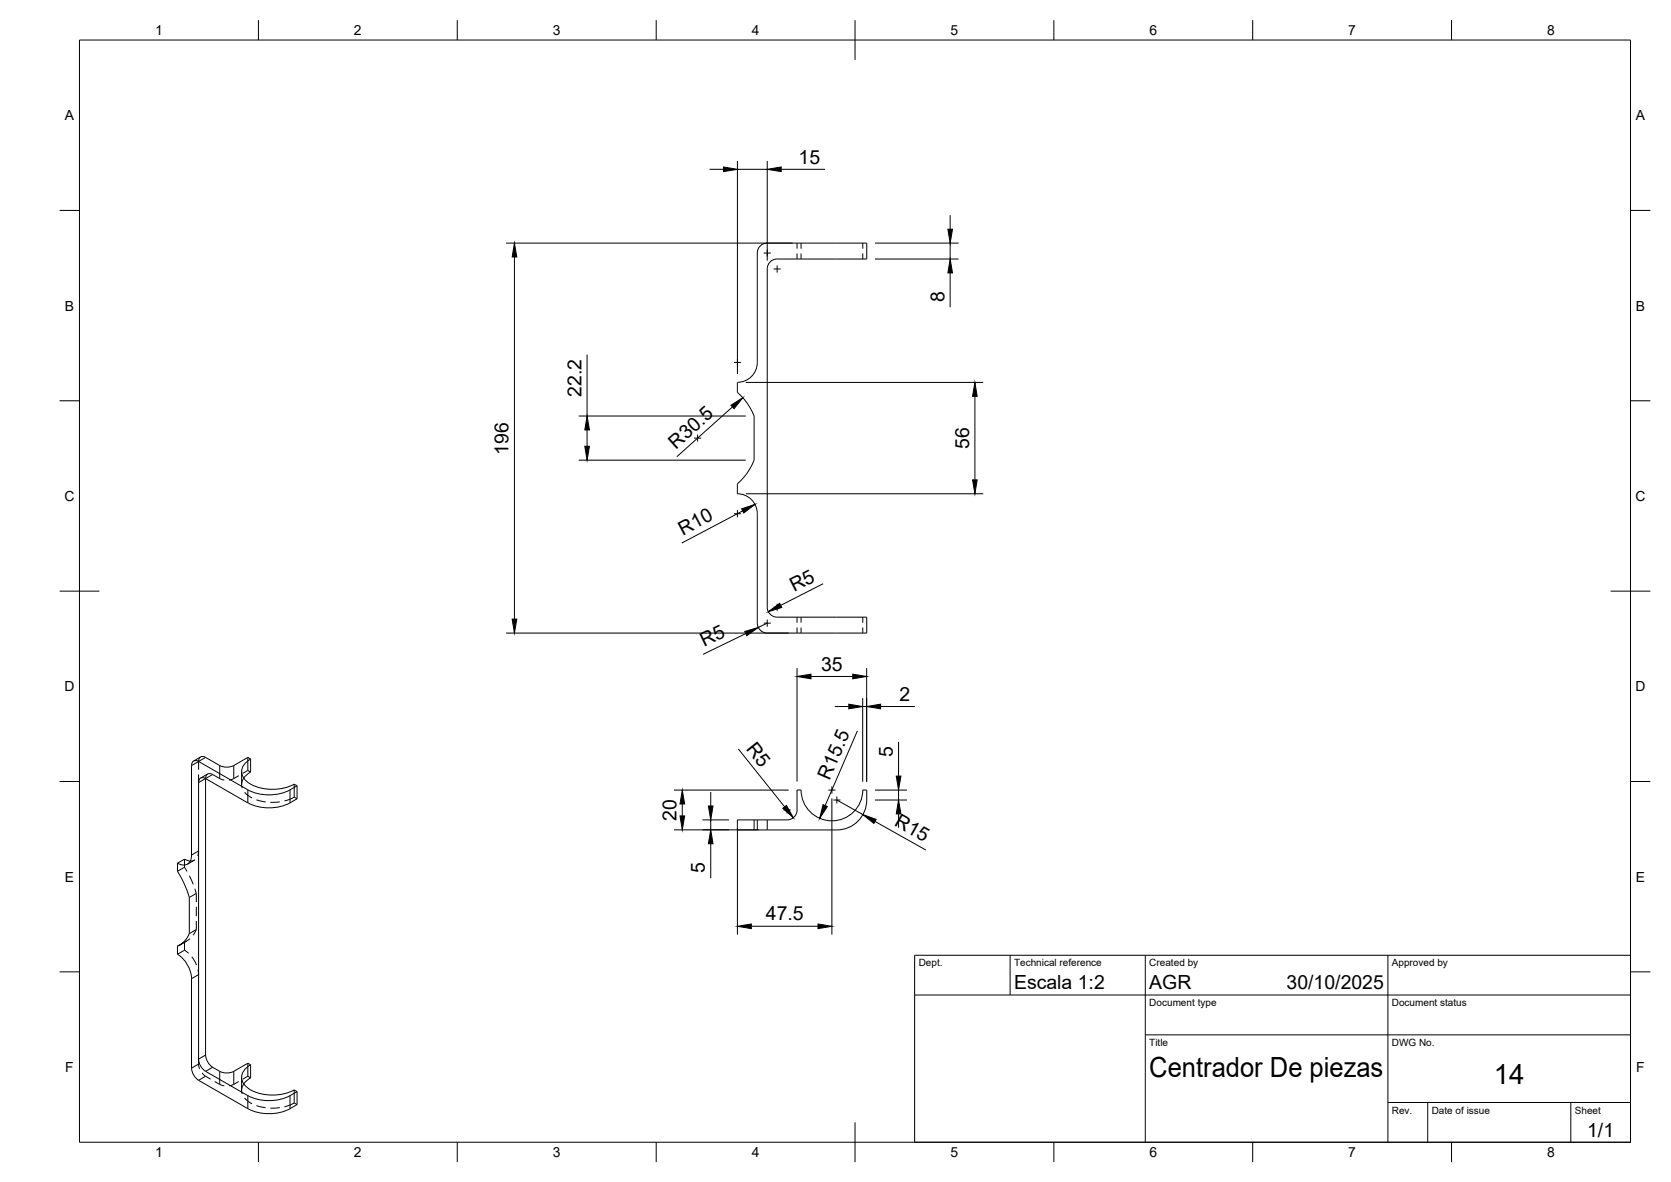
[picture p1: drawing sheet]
<svg xmlns="http://www.w3.org/2000/svg" width="420mm" height="297mm" viewBox="0 0 420 297" stroke-linecap="round" stroke-linejoin="round" font-family="sans-serif">
<!-- layer: Hidden -->
<g fill="none" stroke="#000" stroke-width=".25">
<path d="M200.4 61.1v1.4M200.4 63.7v1.4M201.4 61.1v1.4M201.4 63.7v1.4M216.9 61.1v1.4M216.9 63.7v1.4M200.4 155.1v1.4M200.4 157.7v1.4M201.4 155.1v1.4M201.4 157.7v1.4M216.9 155.1v1.4M216.9 157.7v1.4"/>
<path d="M49.9 194.6v2.1M50.4 190.2l-.4 .9-.1 2.3M51.7 195.7a1.08 1.08 0 0 1 .5-1.2 1.08 1.08 0 0 1 1.3 .1l2.1 1.2 .8 .2M52.2 194.5l-1.8 1M60 194.9l-1.6 .9-.8 .2M60.7 193.9v3.3M61.3 195.5l-.5 1.4 .1 1.2M61.5 199.1l1.9 1.4M62.3 190.3v3.3M62.3 193.6l-1.2 .7M62.3 193.6l.7 .4M74 197.1v3.2"/>
<path d="M46.4 217.9l.6 1.1M46.4 215.9v2M46.4 217.9l-1.8 1.1M48.9 216.1l-1.8 1.1M49 216.1l-1.2 .3M49.9 213.9l-.2 1.2M64.5 201l2.3 .5M70.4 201.5l-2.4 .1M74 200.3l-2.5 1M74 200.3l.7 .4M189.6 206v2.6M192.9 206v2.6"/>
<path d="M46.4 238.8l1 .8M46.4 236.8v2M46.4 238.8l-1.8 1M46.4 236.8l-.7 .4M46.9 236.5l-1.7 1M47.6 220.1l1 2.1M47.8 235.9l-1.4 .9M49 223.3l.4 1.2M49.4 233.6l-.8 1.4M49.4 224.5v2.2M49.4 227.9v2.4M49.4 231.4v2.2"/>
<path d="M49.4 233.6l-1.8 1M49.4 224.5l-1.8 1M48.2 240.5l1.2 2M49.8 243.6l.1 1.3M49.9 266.2l.1 1.6 .2 .8M50.8 269.6l.6 .7 1.6 .9M54 271.8l1.6 .9 .8 .2M60 271.8l-1.2 .7-1.2 .4M60.7 270.7v3.3M61.3 272.4l-.5 1.3 .1 1.2M61.5 275.9l1.9 1.5M62.3 267.2v3.3"/>
<path d="M62.3 270.5l-1.2 .7M62.3 270.5l.7 .4M64.5 277.8l2.3 .6M70.4 278.3l-2.4 .2M74 277.2l-2.5 .9M74 277.2l.7 .4M74 273.9v3.3"/>
</g>
<!-- layer: Visible -->
<g fill="none" stroke="#000" stroke-width=".25">
<path d="M190.4 63.6v27.5a5 5 0 0 1-5 5M190.4 63.6a2.51 2.51 0 0 1 2.5-2.5h25v4h-22.5M195.4 65.1a2.51 2.51 0 0 0-2.5 2.5v85M185.4 96.1v2.5a15.1 15.1 0 0 1 4.2 5.9v11.1a15.1 15.1 0 0 1-4.2 6v2.5M185.4 124.1a5 5 0 0 1 5 5v27.5a2.51 2.51 0 0 0 2.5 2.5h25v-4h-22.5a2.51 2.51 0 0 1-2.5-2.5M48.2 192.4v22.5a2.16 2.16 0 0 1-1.1 2.3 2.16 2.16 0 0 1-2.5-.3M49.9 191.4l12.4 7.1M49.9 191.3a1.08 1.08 0 0 0-1.2-.1 1.08 1.08 0 0 0-.5 1.2M50.4 190.2l-1.7 1M50.4 190.2h1l3.8 2.2M51.7 195.7v69.4M51.7 195.7l10.6 6.1"/>
<path d="M51.7 195.6a1.08 1.08 0 0 0-1.3-.1 1.08 1.08 0 0 0-.5 1.2v69.5a3.9 3.9 0 0 0 1.8 3l10.6 6.1M51.7 195.6h.1M55.2 192.4a3.9 3.9 0 0 0 3.6 0M58.8 192.4l3.5-2.1 .7 .5v3.2M63 190.8a3.4 3.4 0 0 0-1.9 4.5 8.7 8.7 0 0 0 7.9 3h1.1a10.4 10.4 0 0 0 3.9-1.2l.7 .4M63 194l-1.7 1.5M74.7 197.5a11.9 11.9 0 0 1-12.4 1M74.7 197.5v3.2l-1.8 1.1M44.6 216.9v2.1l1.5 2.7 1.5 3.8v9.1l-.6 1.2-.9 1-1.5 1M47.9 216.4l-1.5-.5-1.8 1M62.3 201.7a11.7 11.7 0 0 0 10.6 0M190.4 206h-5v2.6h5"/>
<path d="M190.4 206h7.5M190.4 208.6h20M190.4 206v2.6M197.9 206a2.51 2.51 0 0 0 2.5-2.5v-5h1a7.8 7.8 0 0 0 7.8 7.8 7.8 7.8 0 0 0 7.7-7.8h1a10.1 10.1 0 0 1-1.2 6.6 7.5 7.5 0 0 1-6.3 3.5M44.6 237.8v2a7.8 7.8 0 0 1 3.6 6.1M45.7 237.2l-1.1 .6M48.2 245.9v22.5a3.9 3.9 0 0 0 1.7 3.1M49.9 271.5l12.4 7.1M51.7 265.1a4 4 0 0 0 1.8 3.1 5 5 0 0 0 4.8 1.3l4-2.3 .7 .4v3.3M63 270.9l-1.7 1.5M63 267.6a3.4 3.4 0 0 0-1.9 4.5 8.7 8.7 0 0 0 7.9 3.1l1.1-.1a10.4 10.4 0 0 0 3.9-1.2l.7 .4M74.7 274.3v3.3a11.9 11.9 0 0 1-12.4 1"/>
<path d="M74.7 274.3a12 12 0 0 1-12.4 1"/>
</g>
<!-- layer: Hidden Narrow -->
<path d="M49.9 191.4l-1.7 1M53.5 194.6l-1.8 1.1M55.2 192.4v3.3M58.8 192.4v3.3M49.9 213.9l-1.7 1M49.9 244.9l-1.7 1M49.9 267.4l-1.7 1M51.7 270.5l-1.8 1M55.2 269.2v3.3M58.8 269.2v3.3" fill="none" stroke="#000" stroke-width=".25"/>
<!-- layer: Visible Narrow -->
<path d="M51.7 190.3l-1.8 1.1M51.7 195.7l-1.8 1M62.3 198.5v3.3M72.9 198.5v3.3M51.7 265.1l-1.8 1.1M53.5 268.2l-1.8 1M62.3 275.3v3.3M72.9 275.3v3.3" fill="none" stroke="#000" stroke-width=".25"/>
<!-- layer: BORDER -->
<g fill="none" stroke="#000" stroke-width=".25">
<path d="M20 10.1h390v276.9h-390zM65 5.1v5M115 5.1v5M165 5.1v5M215 5.1v10M265 5.1v5M315 5.1v5M365 5.1v5M15 52.9h5M410 52.9h5M15 100.7h5M410 100.7h5"/>
<path d="M15 148.6h10M405 148.6h10M15 196.4h5M410 196.4h5M15 244.2h5M410 244.2h5M65 287v5M115 287v5M165 287v5M215 282.1v9.9M265 287v5M315 287v5"/>
<path d="M365 287v5"/>
</g>
<!-- layer: TITLEBLOCK -->
<path d="M230 240.1h180v46.9h-180zM230 250h180M254 240.1v9.9M288 240.1v46.9M349 240.1v46.9M288 260.1h122M349 277.1h61M359 277.1v9.9M395 277.1v9.9" fill="none" stroke="#000" stroke-width=".25"/>
<!-- layer: Smart Centers -->
<g fill="none" stroke="#000" stroke-width=".25">
<path d="M192 63.6h1.8M192.9 62.7v1.8M194.5 67.6h1.8M195.4 66.7v1.8M184.5 91.1h1.8M185.4 90.2v1.8M174.5 110.1h1.8M175.4 109.2v1.8M184.5 129.1h1.8M185.4 128.2v1.8M192 156.6h1.8M192.9 155.7v1.8"/>
<path d="M194.5 152.6h1.8M195.4 151.7v1.8M208.3 198.6h1.8M209.2 197.6v1.8M197 203.5h1.8M197.9 202.7v1.7M209.5 201h1.8M210.4 200.2v1.7"/>
</g>
<!-- layer: FD_Dimensions -->
<g fill="none" stroke="#000" stroke-width=".25">
<path d="M178.4 42.6h3.5M185.4 40.5v53.5M185.4 42.6h7.5M192.9 40.5v25M196.4 42.6h11M238.9 54.1v3.5M127.3 61.1h72M129.3 64.6v91M220 61.1h21M220 65.1h21M238.9 61.1v4M238.9 68.6v8.6"/>
<path d="M147.6 89.1v15.4M187.5 96.1h59.7M245.1 99.6v21M145.5 115.6h42M145.5 104.5h42M147.6 108v4.1M184.2 102.3l-14 12.5M186.8 128.4l-15.4 8.1M187.5 124.1h59.7M127.3 159.1h71M187.5 159.2l-10.7 5.3M192.9 156.6l-2.2 1.1"/>
<path d="M207 146.7l-10.7 5.4M200.4 167.9v28.5M203.9 170h10.5M209.9 177.6h3.5M216.9 175.4v21M216.9 177.6h1M217.9 167.9v28.5M221.4 177.6h8.6M169.5 198.6h28.8M178.7 199v3.6M185.7 188.2l11.6 14.6M215.6 183.7l-8.1 18.7"/>
<path d="M220 198.6h8M225.9 186.4v8.6M225.9 198.6v2.4M169.5 208.5h21.3M171.6 202v3M176.6 206h6.7M178.7 206v2.5M178.7 212v8.7M185.4 208.1v26.8M209.2 200.6v34.3M210.4 201l6.6 3.7M220 206.4l12.8 7.2"/>
<path d="M220 201h8M225.9 204.5v3.5M188.9 232.8h16.8"/>
</g>
<g fill="#000" stroke="#000" stroke-width=".25">
<path d="M181.9 42l3.5 .6-3.5 .5zM192.9 42.6l3.5-.6v1.1zM238.3 57.6h1.2l-.6 3.5zM129.3 61.1l.6 3.5h-1.1zM238.9 65.1l.6 3.5h-1.2zM245.1 96.1l.6 3.5h-1.2zM147 112.1h1.2l-.6 3.5zM147.6 104.5l.6 3.5h-1.2zM183.8 101.8l3-1.9-2.2 2.8zM186.5 127.9l3.3-1.1-2.8 2.1zM244.5 120.6h1.2l-.6 3.5zM128.8 155.6h1.1l-.6 3.5z"/>
<path d="M187.3 158.7l3.4-1-2.9 2.1zM193.2 153.7l2.8-2.1 .6 1.1zM200.4 170l3.5-.6v1.2zM213.4 177l3.5 .6-3.5 .5zM214.4 169.4l3.5 .6-3.5 .6zM217.9 177.6l3.5-.6v1.1zM225.4 195h1.1l-.6 3.6zM171.6 198.6l.5 3.4h-1.1zM171 205h1.1l-.5 3.5zM178.1 202.6h1.2l-.6 3.4zM178.7 208.5l.6 3.5h-1.2zM196.8 203.1l.9-.7 1.8 3.1z"/>
<path d="M206.9 202.2l1.1 .5-1.9 3zM217 204.7l3.3 1.2-.6 1zM225.9 201l.6 3.5h-1.1zM185.4 232.8l3.5-.6v1.2zM205.7 232.2l3.5 .6-3.5 .6z"/>
</g>
<g font-size="7">
<text x="289" y="270.6">Centrador De piezas</text>
<text x="375.6" y="272.3">14</text>
</g>
<g font-size="4.9">
<text x="200.8" y="41.1">15</text>
<text x="237.4" y="76" transform="rotate(-90 237.4 76)">8</text>
<text x="146.2" y="99.8" transform="rotate(-90 146.2 99.8)">22.2</text>
<text x="170" y="113" transform="rotate(-42 170 113)">R30.5</text>
<text x="243.7" y="112.8" transform="rotate(-90 243.7 112.8)">56</text>
<text x="127.9" y="114.3" transform="rotate(-90 127.9 114.3)">196</text>
<text x="171.7" y="134.7" transform="rotate(-28 171.7 134.7)">R10</text>
<text x="199.7" y="148.8" transform="rotate(-27 199.7 148.8)">R5</text>
<text x="177" y="162.7" transform="rotate(-26 177 162.7)">R5</text>
<text x="206.4" y="168.5">35</text>
<text x="226.2" y="176.1">2</text>
<text x="187.4" y="188.1" transform="rotate(51 187.4 188.1)">R5</text>
<text x="224.5" y="190.3" transform="rotate(-90 224.5 190.3)">5</text>
<text x="208.6" y="196.2" transform="rotate(-67 208.6 196.2)">R15.5</text>
<text x="170.1" y="206.2" transform="rotate(-90 170.1 206.2)">20</text>
<text x="224.7" y="207.4" transform="rotate(29 224.7 207.4)">R15</text>
<text x="177.2" y="219.5" transform="rotate(-90 177.2 219.5)">5</text>
<text x="192.6" y="231.3">47.5</text>
<text x="255" y="248.5">Escala 1:2</text>
<text x="289" y="248.5">AGR</text>
<text x="323.5" y="248.5">30/10/2025</text>
<text x="399.1" y="285.7">1/1</text>
</g>
<g font-size="3.5">
<text x="39" y="8.8">1</text>
<text x="89" y="8.8">2</text>
<text x="139" y="8.8">3</text>
<text x="189" y="8.8">4</text>
<text x="239" y="8.8">5</text>
<text x="289" y="8.8">6</text>
<text x="339" y="8.8">7</text>
<text x="389" y="8.8">8</text>
<text x="16.3" y="30.2">A</text>
<text x="411.3" y="30.2">A</text>
<text x="16.3" y="78">B</text>
<text x="411.3" y="78">B</text>
<text x="16.2" y="125.9">C</text>
<text x="411.2" y="125.9">C</text>
<text x="16.2" y="173.7">D</text>
<text x="411.2" y="173.7">D</text>
<text x="16.3" y="221.6">E</text>
<text x="411.3" y="221.6">E</text>
<text x="16.4" y="269.4">F</text>
<text x="411.4" y="269.4">F</text>
<text x="39" y="290.8">1</text>
<text x="89" y="290.8">2</text>
<text x="139" y="290.8">3</text>
<text x="189" y="290.8">4</text>
<text x="239" y="290.8">5</text>
<text x="289" y="290.8">6</text>
<text x="339" y="290.8">7</text>
<text x="389" y="290.8">8</text>
</g>
<g font-size="2.5">
<text x="231" y="242.9">Dept.</text>
<text x="255" y="242.9">Technical reference</text>
<text x="289" y="242.9">Created by</text>
<text x="350" y="242.9">Approved by</text>
<text x="289" y="252.8">Document type</text>
<text x="350" y="252.8">Document status</text>
<text x="289" y="262.9">Title</text>
<text x="350" y="262.9">DWG No.</text>
<text x="350" y="279.9">Rev.</text>
<text x="360" y="279.9">Date of issue</text>
<text x="396" y="279.9">Sheet</text>
</g>
</svg>
